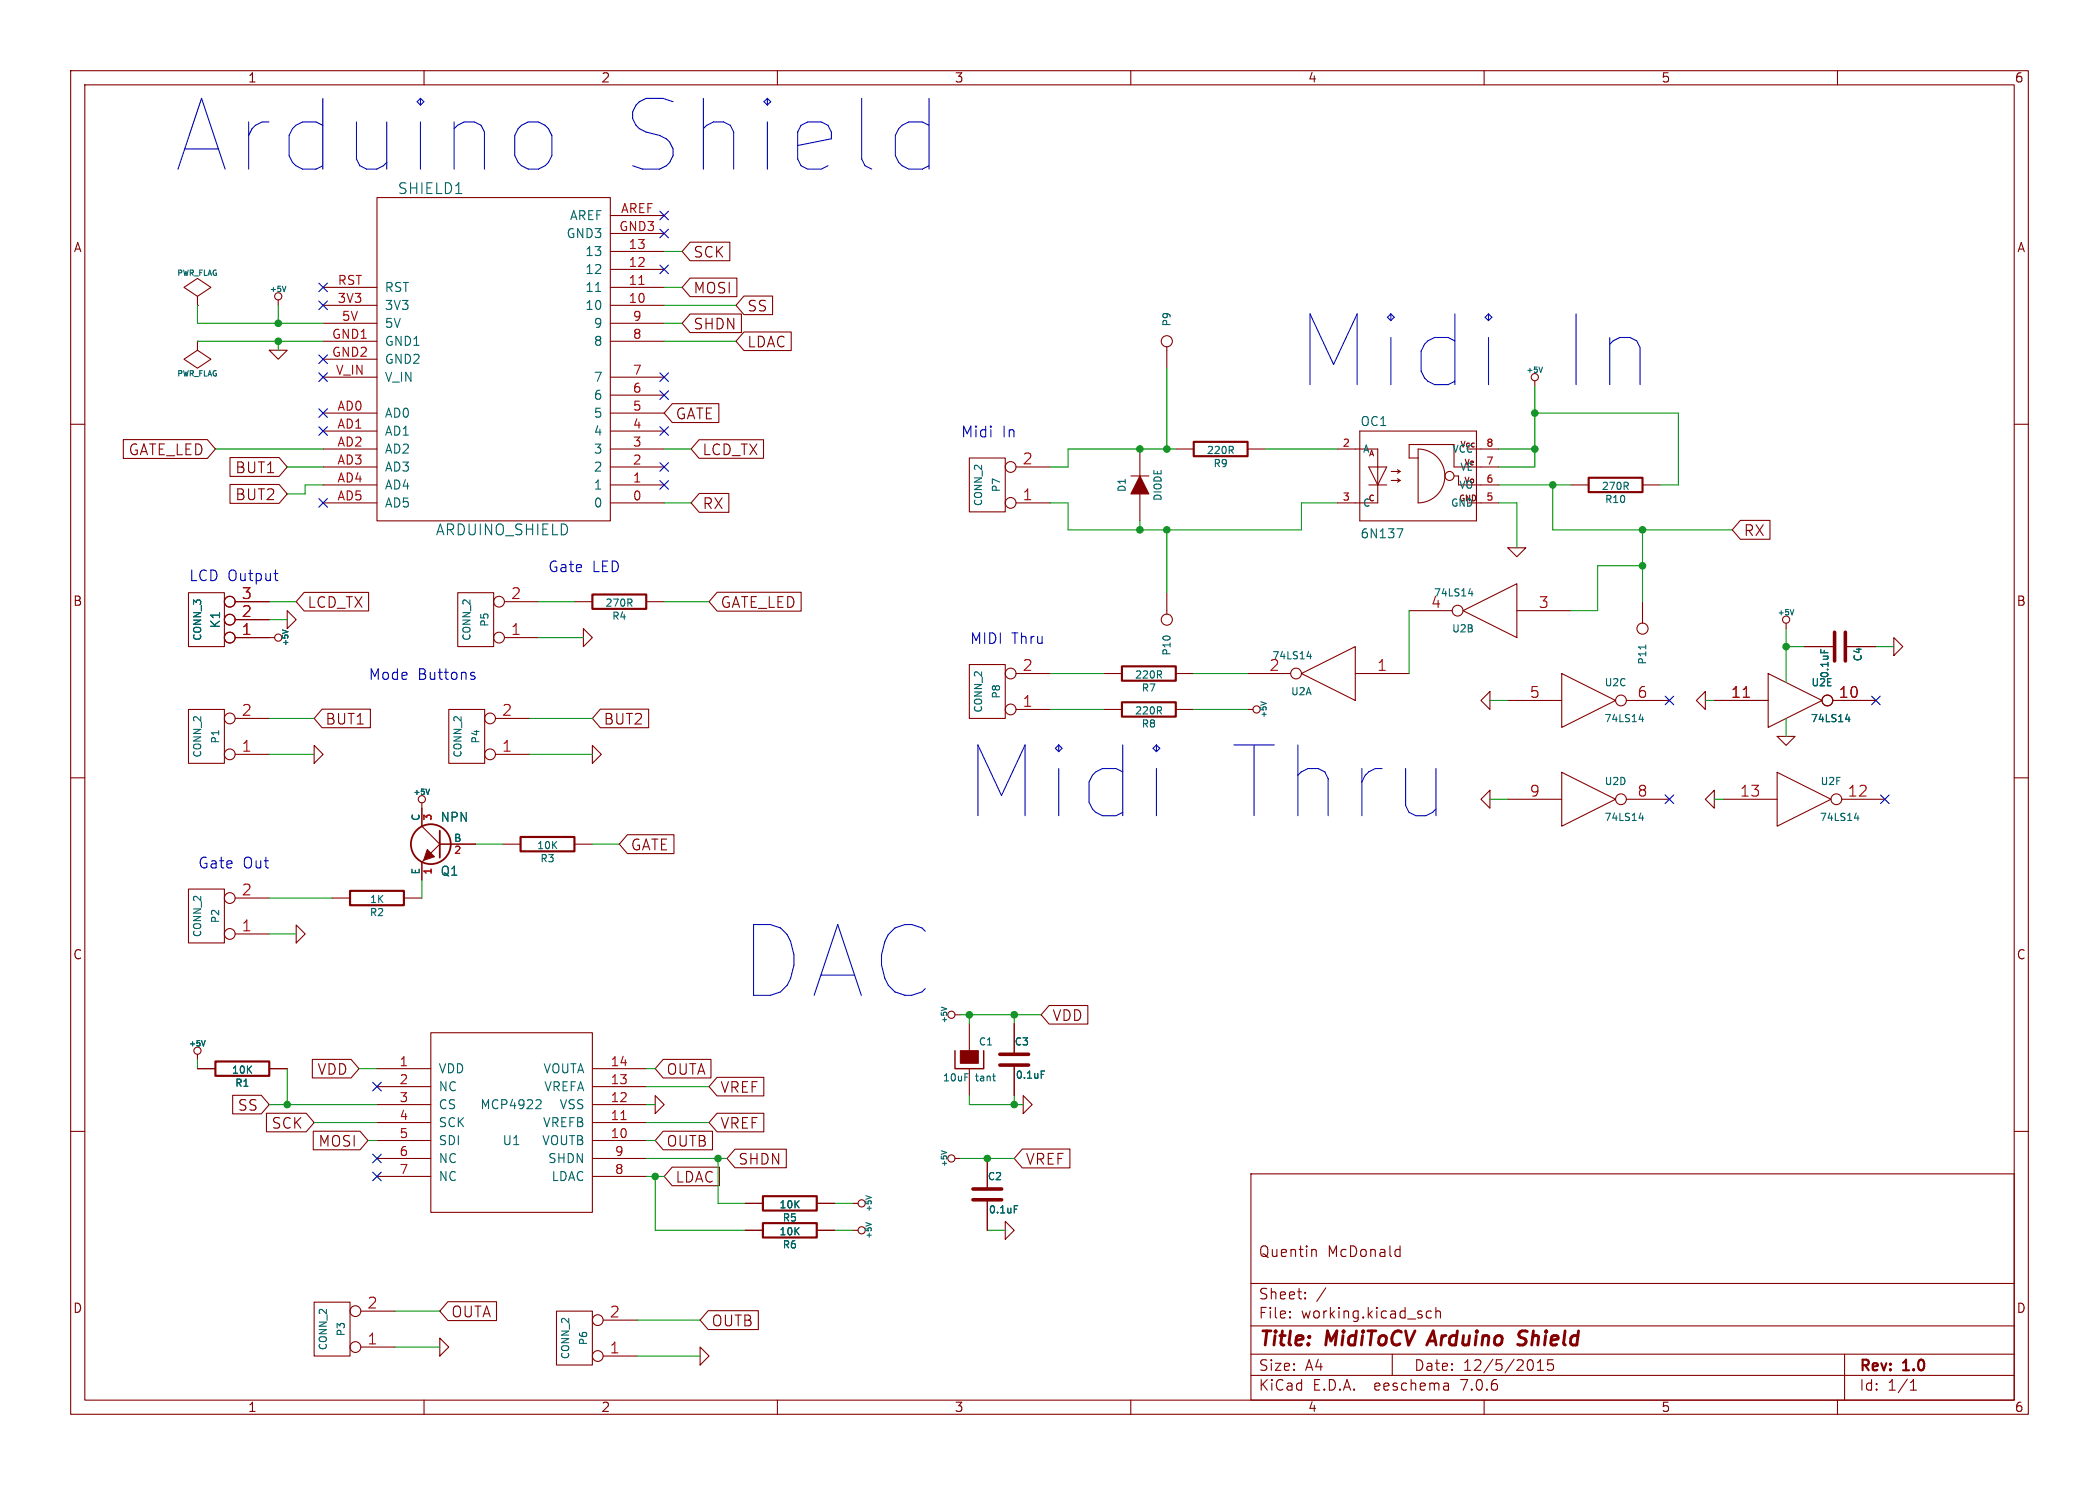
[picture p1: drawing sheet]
EESchema Schematic File Version 2
LIBS:power
LIBS:device
LIBS:transistors
LIBS:conn
LIBS:linear
LIBS:regul
LIBS:74xx
LIBS:cmos4000
LIBS:adc-dac
LIBS:memory
LIBS:xilinx
LIBS:special
LIBS:microcontrollers
LIBS:dsp
LIBS:microchip
LIBS:analog_switches
LIBS:motorola
LIBS:texas
LIBS:intel
LIBS:audio
LIBS:interface
LIBS:digital-audio
LIBS:philips
LIBS:display
LIBS:cypress
LIBS:siliconi
LIBS:opto
LIBS:atmel
LIBS:contrib
LIBS:valves
LIBS:DQM
LIBS:arduino_shieldsNCL
LIBS:optocoupler
LIBS:MidiToCVShield-cache
EELAYER 24 0
EELAYER END
$Descr A4 11693 8268
encoding utf-8
Sheet 1 1
Title "MidiToCV Arduino Shield"
Date "12/5/2015"
Rev "1.0"
Comp ""
Comment1 "Quentin McDonald"
Comment2 ""
Comment3 ""
Comment4 ""
$EndDescr
$Comp
L ARDUINO_SHIELD SHIELD1
U 1 1
P 2750 2000
F 0 "SHIELD1" H 2400 2950 60  0000 C CNN
F 1 "ARDUINO_SHIELD" H 2800 1050 60  0000 C CNN
F 2 "" H 2750 2000 60  0000 C CNN
F 3 "" H 2750 2000 60  0000 C CNN
	1    2750 2000
	1    0    0    -1  
$EndComp
$Comp
L +5V #PWR01
U 1 1
P 1550 1700
F 0 "#PWR01" H 1550 1790 20  0001 C CNN
F 1 "+5V" H 1550 1790 30  0000 C CNN
F 2 "" H 1550 1700 60  0000 C CNN
F 3 "" H 1550 1700 60  0000 C CNN
	1    1550 1700
	1    0    0    -1  
$EndComp
$Comp
L GND #PWR02
U 1 1
P 1550 1950
F 0 "#PWR02" H 1550 1950 30  0001 C CNN
F 1 "GND" H 1550 1880 30  0001 C CNN
F 2 "" H 1550 1950 60  0000 C CNN
F 3 "" H 1550 1950 60  0000 C CNN
	1    1550 1950
	1    0    0    -1  
$EndComp
$Comp
L PWR_FLAG #FLG03
U 1 1
P 1100 1700
F 0 "#FLG03" H 1100 1795 30  0001 C CNN
F 1 "PWR_FLAG" H 1100 1880 30  0000 C CNN
F 2 "" H 1100 1700 60  0000 C CNN
F 3 "" H 1100 1700 60  0000 C CNN
	1    1100 1700
	1    0    0    -1  
$EndComp
NoConn ~ 1800 1600
NoConn ~ 1800 1700
NoConn ~ 1800 2000
NoConn ~ 1800 2100
NoConn ~ 15050 3250
NoConn ~ 2100 6550
NoConn ~ 2100 6050
NoConn ~ 2100 6450
NoConn ~ 3700 1200
NoConn ~ 3700 1300
$Comp
L 6N137 OC1
U 1 1
P 7950 2700
F 0 "OC1" H 7575 3025 50  0000 L BNN
F 1 "6N137" H 7575 2400 50  0000 L BNN
F 2 "optocoupler-DIL08" H 7950 2850 50  0001 C CNN
F 3 "" H 7950 2700 60  0000 C CNN
	1    7950 2700
	1    0    0    -1  
$EndComp
$Comp
L R R9
U 1 1
P 6800 2500
F 0 "R9" V 6880 2500 40  0000 C CNN
F 1 "220R" V 6807 2501 40  0000 C CNN
F 2 "" V 6730 2500 30  0000 C CNN
F 3 "" H 6800 2500 30  0000 C CNN
	1    6800 2500
	0    1    1    0   
$EndComp
$Comp
L DIODE D1
U 1 1
P 6350 2700
F 0 "D1" H 6350 2800 40  0000 C CNN
F 1 "DIODE" H 6350 2600 40  0000 C CNN
F 2 "" H 6350 2700 60  0000 C CNN
F 3 "" H 6350 2700 60  0000 C CNN
	1    6350 2700
	0    -1   -1   0   
$EndComp
$Comp
L CONN_2 P7
U 1 1
P 5500 2700
F 0 "P7" V 5450 2700 40  0000 C CNN
F 1 "CONN_2" V 5550 2700 40  0000 C CNN
F 2 "" H 5500 2700 60  0000 C CNN
F 3 "" H 5500 2700 60  0000 C CNN
	1    5500 2700
	-1   0    0    1   
$EndComp
$Comp
L CONN_1 P9
U 1 1
P 6500 1900
F 0 "P9" H 6580 1900 40  0000 L CNN
F 1 "CONN_1" H 6500 1955 30  0001 C CNN
F 2 "" H 6500 1900 60  0000 C CNN
F 3 "" H 6500 1900 60  0000 C CNN
	1    6500 1900
	0    -1   -1   0   
$EndComp
$Comp
L CONN_1 P10
U 1 1
P 6500 3450
F 0 "P10" H 6580 3450 40  0000 L CNN
F 1 "CONN_1" H 6500 3505 30  0001 C CNN
F 2 "" H 6500 3450 60  0000 C CNN
F 3 "" H 6500 3450 60  0000 C CNN
	1    6500 3450
	0    1    1    0   
$EndComp
$Comp
L GND #PWR04
U 1 1
P 8450 3050
F 0 "#PWR04" H 8450 3050 30  0001 C CNN
F 1 "GND" H 8450 2980 30  0001 C CNN
F 2 "" H 8450 3050 60  0000 C CNN
F 3 "" H 8450 3050 60  0000 C CNN
	1    8450 3050
	1    0    0    -1  
$EndComp
$Comp
L +5V #PWR05
U 1 1
P 8550 2150
F 0 "#PWR05" H 8550 2240 20  0001 C CNN
F 1 "+5V" H 8550 2240 30  0000 C CNN
F 2 "" H 8550 2150 60  0000 C CNN
F 3 "" H 8550 2150 60  0000 C CNN
	1    8550 2150
	1    0    0    -1  
$EndComp
$Comp
L R R10
U 1 1
P 9000 2700
F 0 "R10" V 9080 2700 40  0000 C CNN
F 1 "270R" V 9007 2701 40  0000 C CNN
F 2 "" V 8930 2700 30  0000 C CNN
F 3 "" H 9000 2700 30  0000 C CNN
	1    9000 2700
	0    1    1    0   
$EndComp
Text GLabel 9650 2950 2    60   Input ~ 0
RX
$Comp
L CONN_1 P11
U 1 1
P 9150 3500
F 0 "P11" H 9230 3500 40  0000 L CNN
F 1 "CONN_1" H 9150 3555 30  0001 C CNN
F 2 "" H 9150 3500 60  0000 C CNN
F 3 "" H 9150 3500 60  0000 C CNN
	1    9150 3500
	0    1    1    0   
$EndComp
Text GLabel 3850 2800 2    60   Input ~ 0
RX
Text Notes 7200 2200 0    394  ~ 0
Midi In
$Comp
L 74LS14 U2
U 2 1
P 8300 3400
F 0 "U2" H 8450 3500 40  0000 C CNN
F 1 "74LS14" H 8500 3300 40  0000 C CNN
F 2 "" H 8300 3400 60  0000 C CNN
F 3 "" H 8300 3400 60  0000 C CNN
	2    8300 3400
	-1   0    0    1   
$EndComp
$Comp
L 74LS14 U2
U 1 1
P 7400 3750
F 0 "U2" H 7550 3850 40  0000 C CNN
F 1 "74LS14" H 7600 3650 40  0000 C CNN
F 2 "" H 7400 3750 60  0000 C CNN
F 3 "" H 7400 3750 60  0000 C CNN
	1    7400 3750
	-1   0    0    1   
$EndComp
$Comp
L 74LS14 U2
U 3 1
P 8850 3900
F 0 "U2" H 9000 4000 40  0000 C CNN
F 1 "74LS14" H 9050 3800 40  0000 C CNN
F 2 "" H 8850 3900 60  0000 C CNN
F 3 "" H 8850 3900 60  0000 C CNN
	3    8850 3900
	1    0    0    -1  
$EndComp
$Comp
L 74LS14 U2
U 4 1
P 8850 4450
F 0 "U2" H 9000 4550 40  0000 C CNN
F 1 "74LS14" H 9050 4350 40  0000 C CNN
F 2 "" H 8850 4450 60  0000 C CNN
F 3 "" H 8850 4450 60  0000 C CNN
	4    8850 4450
	1    0    0    -1  
$EndComp
$Comp
L 74LS14 U2
U 5 1
P 10000 3900
F 0 "U2" H 10150 4000 40  0000 C CNN
F 1 "74LS14" H 10200 3800 40  0000 C CNN
F 2 "" H 10000 3900 60  0000 C CNN
F 3 "" H 10000 3900 60  0000 C CNN
	5    10000 3900
	1    0    0    -1  
$EndComp
$Comp
L 74LS14 U2
U 6 1
P 10050 4450
F 0 "U2" H 10200 4550 40  0000 C CNN
F 1 "74LS14" H 10250 4350 40  0000 C CNN
F 2 "" H 10050 4450 60  0000 C CNN
F 3 "" H 10050 4450 60  0000 C CNN
	6    10050 4450
	1    0    0    -1  
$EndComp
Text Notes 5350 2450 0    60   ~ 0
Midi In
$Comp
L CONN_2 P8
U 1 1
P 5500 3850
F 0 "P8" V 5450 3850 40  0000 C CNN
F 1 "CONN_2" V 5550 3850 40  0000 C CNN
F 2 "" H 5500 3850 60  0000 C CNN
F 3 "" H 5500 3850 60  0000 C CNN
	1    5500 3850
	-1   0    0    1   
$EndComp
$Comp
L R R7
U 1 1
P 6400 3750
F 0 "R7" V 6480 3750 40  0000 C CNN
F 1 "220R" V 6407 3751 40  0000 C CNN
F 2 "" V 6330 3750 30  0000 C CNN
F 3 "" H 6400 3750 30  0000 C CNN
	1    6400 3750
	0    1    1    0   
$EndComp
$Comp
L R R8
U 1 1
P 6400 3950
F 0 "R8" V 6480 3950 40  0000 C CNN
F 1 "220R" V 6407 3951 40  0000 C CNN
F 2 "" V 6330 3950 30  0000 C CNN
F 3 "" H 6400 3950 30  0000 C CNN
	1    6400 3950
	0    1    1    0   
$EndComp
$Comp
L +5V #PWR06
U 1 1
P 6950 3950
F 0 "#PWR06" H 6950 4040 20  0001 C CNN
F 1 "+5V" H 6950 4040 30  0000 C CNN
F 2 "" H 6950 3950 60  0000 C CNN
F 3 "" H 6950 3950 60  0000 C CNN
	1    6950 3950
	0    1    1    0   
$EndComp
$Comp
L GND #PWR07
U 1 1
P 8300 3900
F 0 "#PWR07" H 8300 3900 30  0001 C CNN
F 1 "GND" H 8300 3830 30  0001 C CNN
F 2 "" H 8300 3900 60  0000 C CNN
F 3 "" H 8300 3900 60  0000 C CNN
	1    8300 3900
	0    1    1    0   
$EndComp
$Comp
L GND #PWR08
U 1 1
P 8300 4450
F 0 "#PWR08" H 8300 4450 30  0001 C CNN
F 1 "GND" H 8300 4380 30  0001 C CNN
F 2 "" H 8300 4450 60  0000 C CNN
F 3 "" H 8300 4450 60  0000 C CNN
	1    8300 4450
	0    1    1    0   
$EndComp
$Comp
L GND #PWR09
U 1 1
P 9500 3900
F 0 "#PWR09" H 9500 3900 30  0001 C CNN
F 1 "GND" H 9500 3830 30  0001 C CNN
F 2 "" H 9500 3900 60  0000 C CNN
F 3 "" H 9500 3900 60  0000 C CNN
	1    9500 3900
	0    1    1    0   
$EndComp
$Comp
L GND #PWR010
U 1 1
P 9550 4450
F 0 "#PWR010" H 9550 4450 30  0001 C CNN
F 1 "GND" H 9550 4380 30  0001 C CNN
F 2 "" H 9550 4450 60  0000 C CNN
F 3 "" H 9550 4450 60  0000 C CNN
	1    9550 4450
	0    1    1    0   
$EndComp
NoConn ~ 9300 3900
NoConn ~ 9300 4450
NoConn ~ 10500 4450
NoConn ~ 10450 3900
Text Notes 5350 4600 0    394  ~ 0
Midi Thru
Text Notes 5400 3600 0    59   ~ 0
MIDI Thru
NoConn ~ 3700 2700
Text GLabel 3850 2500 2    59   Input ~ 0
LCD_TX
NoConn ~ 3700 2600
$Comp
L CONN_3 K1
U 1 1
P 1150 3450
F 0 "K1" V 1100 3450 50  0000 C CNN
F 1 "CONN_3" V 1200 3450 40  0000 C CNN
F 2 "" H 1150 3450 60  0000 C CNN
F 3 "" H 1150 3450 60  0000 C CNN
	1    1150 3450
	-1   0    0    1   
$EndComp
$Comp
L +5V #PWR011
U 1 1
P 1500 3550
F 0 "#PWR011" H 1500 3640 20  0001 C CNN
F 1 "+5V" H 1500 3640 30  0000 C CNN
F 2 "" H 1500 3550 60  0000 C CNN
F 3 "" H 1500 3550 60  0000 C CNN
	1    1500 3550
	0    1    1    0   
$EndComp
$Comp
L GND #PWR012
U 1 1
P 1600 3450
F 0 "#PWR012" H 1600 3450 30  0001 C CNN
F 1 "GND" H 1600 3380 30  0001 C CNN
F 2 "" H 1600 3450 60  0000 C CNN
F 3 "" H 1600 3450 60  0000 C CNN
	1    1600 3450
	0    -1   -1   0   
$EndComp
Text GLabel 1650 3350 2    59   Input ~ 0
LCD_TX
Text Notes 1050 3250 0    59   ~ 0
LCD Output\n
NoConn ~ 3700 2400
Text GLabel 3700 2300 2    60   Input ~ 0
GATE
Text GLabel 1200 2500 0    60   Input ~ 0
GATE_LED
Text GLabel 1600 2600 0    60   Input ~ 0
BUT1
Text GLabel 1600 2750 0    60   Input ~ 0
BUT2
NoConn ~ 1800 2300
NoConn ~ 1800 2400
NoConn ~ 1800 2800
$Comp
L R R4
U 1 1
P 3450 3350
F 0 "R4" V 3530 3350 40  0000 C CNN
F 1 "270R" V 3457 3351 40  0000 C CNN
F 2 "" V 3380 3350 30  0000 C CNN
F 3 "" H 3450 3350 30  0000 C CNN
	1    3450 3350
	0    1    1    0   
$EndComp
Text GLabel 3950 3350 2    60   Input ~ 0
GATE_LED
$Comp
L GND #PWR013
U 1 1
P 3250 3550
F 0 "#PWR013" H 3250 3550 30  0001 C CNN
F 1 "GND" H 3250 3480 30  0001 C CNN
F 2 "" H 3250 3550 60  0000 C CNN
F 3 "" H 3250 3550 60  0000 C CNN
	1    3250 3550
	0    -1   -1   0   
$EndComp
Text Notes 3050 3200 0    59   ~ 0
Gate LED
$Comp
L CONN_2 P1
U 1 1
P 1150 4100
F 0 "P1" V 1100 4100 40  0000 C CNN
F 1 "CONN_2" V 1200 4100 40  0000 C CNN
F 2 "" H 1150 4100 60  0000 C CNN
F 3 "" H 1150 4100 60  0000 C CNN
	1    1150 4100
	-1   0    0    1   
$EndComp
$Comp
L GND #PWR014
U 1 1
P 1750 4200
F 0 "#PWR014" H 1750 4200 30  0001 C CNN
F 1 "GND" H 1750 4130 30  0001 C CNN
F 2 "" H 1750 4200 60  0000 C CNN
F 3 "" H 1750 4200 60  0000 C CNN
	1    1750 4200
	0    -1   -1   0   
$EndComp
Text GLabel 1750 4000 2    59   Input ~ 0
BUT1
$Comp
L CONN_2 P4
U 1 1
P 2600 4100
F 0 "P4" V 2550 4100 40  0000 C CNN
F 1 "CONN_2" V 2650 4100 40  0000 C CNN
F 2 "" H 2600 4100 60  0000 C CNN
F 3 "" H 2600 4100 60  0000 C CNN
	1    2600 4100
	-1   0    0    1   
$EndComp
Text GLabel 3300 4000 2    59   Input ~ 0
BUT2
$Comp
L GND #PWR015
U 1 1
P 3300 4200
F 0 "#PWR015" H 3300 4200 30  0001 C CNN
F 1 "GND" H 3300 4130 30  0001 C CNN
F 2 "" H 3300 4200 60  0000 C CNN
F 3 "" H 3300 4200 60  0000 C CNN
	1    3300 4200
	0    -1   -1   0   
$EndComp
Text Notes 2050 3800 0    59   ~ 0
Mode Buttons
Text GLabel 4100 1900 2    59   Input ~ 0
LDAC
Text GLabel 3800 1800 2    59   Input ~ 0
SHDN
Text GLabel 4100 1700 2    59   Input ~ 0
SS
Text GLabel 3800 1600 2    59   Input ~ 0
MOSI
NoConn ~ 3700 1500
Text GLabel 3800 1400 2    59   Input ~ 0
SCK
Text GLabel 1500 6150 0    59   Input ~ 0
SS
Text GLabel 1750 6250 0    59   Input ~ 0
SCK
Text GLabel 2050 6350 0    59   Input ~ 0
MOSI
Text GLabel 3700 6550 2    59   Input ~ 0
LDAC
Text GLabel 4050 6450 2    59   Input ~ 0
SHDN
Text GLabel 3650 6350 2    59   Input ~ 0
OUTB
$Comp
L MCP4922 U1
U 1 1
P 2850 6250
F 0 "U1" H 2850 6150 50  0000 C CNN
F 1 "MCP4922" H 2850 6350 50  0000 C CNN
F 2 "MODULE" H 2850 6250 50  0001 C CNN
F 3 "DOCUMENTATION" H 2850 6250 50  0001 C CNN
	1    2850 6250
	1    0    0    -1  
$EndComp
Text GLabel 3650 5950 2    59   Input ~ 0
OUTA
$Comp
L GND #PWR016
U 1 1
P 3650 6150
F 0 "#PWR016" H 3650 6150 30  0001 C CNN
F 1 "GND" H 3650 6080 30  0001 C CNN
F 2 "" H 3650 6150 60  0000 C CNN
F 3 "" H 3650 6150 60  0000 C CNN
	1    3650 6150
	0    -1   -1   0   
$EndComp
$Comp
L GND #PWR017
U 1 1
P 5700 6150
F 0 "#PWR017" H 5700 6150 30  0001 C CNN
F 1 "GND" H 5700 6080 30  0001 C CNN
F 2 "" H 5700 6150 60  0000 C CNN
F 3 "" H 5700 6150 60  0000 C CNN
	1    5700 6150
	0    -1   -1   0   
$EndComp
$Comp
L +5V #PWR018
U 1 1
P 5350 5650
F 0 "#PWR018" H 5350 5740 20  0001 C CNN
F 1 "+5V" H 5350 5740 30  0000 C CNN
F 2 "" H 5350 5650 60  0000 C CNN
F 3 "" H 5350 5650 60  0000 C CNN
	1    5350 5650
	0    -1   -1   0   
$EndComp
$Comp
L CP C1
U 1 1
P 5400 5900
F 0 "C1" H 5450 6000 40  0000 L CNN
F 1 "10uF tant" H 5250 5800 40  0000 L CNN
F 2 "" H 5500 5750 30  0000 C CNN
F 3 "" H 5400 5900 300 0000 C CNN
	1    5400 5900
	1    0    0    -1  
$EndComp
$Comp
L C C3
U 1 1
P 5650 5900
F 0 "C3" H 5650 6000 40  0000 L CNN
F 1 "0.1uF" H 5656 5815 40  0000 L CNN
F 2 "" H 5688 5750 30  0000 C CNN
F 3 "" H 5650 5900 60  0000 C CNN
	1    5650 5900
	1    0    0    -1  
$EndComp
Text GLabel 5800 5650 2    59   Input ~ 0
VDD
Text GLabel 3950 6050 2    59   Input ~ 0
VREF
Text GLabel 3950 6250 2    59   Input ~ 0
VREF
$Comp
L C C2
U 1 1
P 5500 6650
F 0 "C2" H 5500 6750 40  0000 L CNN
F 1 "0.1uF" H 5506 6565 40  0000 L CNN
F 2 "" H 5538 6500 30  0000 C CNN
F 3 "" H 5500 6650 60  0000 C CNN
	1    5500 6650
	1    0    0    -1  
$EndComp
$Comp
L GND #PWR019
U 1 1
P 5600 6850
F 0 "#PWR019" H 5600 6850 30  0001 C CNN
F 1 "GND" H 5600 6780 30  0001 C CNN
F 2 "" H 5600 6850 60  0000 C CNN
F 3 "" H 5600 6850 60  0000 C CNN
	1    5600 6850
	0    -1   -1   0   
$EndComp
$Comp
L +5V #PWR020
U 1 1
P 5350 6450
F 0 "#PWR020" H 5350 6540 20  0001 C CNN
F 1 "+5V" H 5350 6540 30  0000 C CNN
F 2 "" H 5350 6450 60  0000 C CNN
F 3 "" H 5350 6450 60  0000 C CNN
	1    5350 6450
	0    -1   -1   0   
$EndComp
Text GLabel 5650 6450 2    60   Input ~ 0
VREF
$Comp
L R R5
U 1 1
P 4400 6700
F 0 "R5" V 4480 6700 40  0000 C CNN
F 1 "10K" V 4407 6701 40  0000 C CNN
F 2 "" V 4330 6700 30  0000 C CNN
F 3 "" H 4400 6700 30  0000 C CNN
	1    4400 6700
	0    1    1    0   
$EndComp
$Comp
L R R6
U 1 1
P 4400 6850
F 0 "R6" V 4480 6850 40  0000 C CNN
F 1 "10K" V 4407 6851 40  0000 C CNN
F 2 "" V 4330 6850 30  0000 C CNN
F 3 "" H 4400 6850 30  0000 C CNN
	1    4400 6850
	0    1    1    0   
$EndComp
$Comp
L +5V #PWR021
U 1 1
P 4750 6700
F 0 "#PWR021" H 4750 6790 20  0001 C CNN
F 1 "+5V" H 4750 6790 30  0000 C CNN
F 2 "" H 4750 6700 60  0000 C CNN
F 3 "" H 4750 6700 60  0000 C CNN
	1    4750 6700
	0    1    1    0   
$EndComp
$Comp
L +5V #PWR022
U 1 1
P 4750 6850
F 0 "#PWR022" H 4750 6940 20  0001 C CNN
F 1 "+5V" H 4750 6940 30  0000 C CNN
F 2 "" H 4750 6850 60  0000 C CNN
F 3 "" H 4750 6850 60  0000 C CNN
	1    4750 6850
	0    1    1    0   
$EndComp
Text Notes 4100 5600 0    394  ~ 0
DAC
Text Notes 950  1000 0    394  ~ 0
Arduino Shield
$Comp
L CONN_2 P2
U 1 1
P 1150 5100
F 0 "P2" V 1100 5100 40  0000 C CNN
F 1 "CONN_2" V 1200 5100 40  0000 C CNN
F 2 "" H 1150 5100 60  0000 C CNN
F 3 "" H 1150 5100 60  0000 C CNN
	1    1150 5100
	-1   0    0    1   
$EndComp
$Comp
L CONN_2 P3
U 1 1
P 1850 7400
F 0 "P3" V 1800 7400 40  0000 C CNN
F 1 "CONN_2" V 1900 7400 40  0000 C CNN
F 2 "" H 1850 7400 60  0000 C CNN
F 3 "" H 1850 7400 60  0000 C CNN
	1    1850 7400
	-1   0    0    1   
$EndComp
Text GLabel 2450 7300 2    60   Input ~ 0
OUTA
$Comp
L GND #PWR023
U 1 1
P 2450 7500
F 0 "#PWR023" H 2450 7500 30  0001 C CNN
F 1 "GND" H 2450 7430 30  0001 C CNN
F 2 "" H 2450 7500 60  0000 C CNN
F 3 "" H 2450 7500 60  0000 C CNN
	1    2450 7500
	0    -1   -1   0   
$EndComp
$Comp
L CONN_2 P6
U 1 1
P 3200 7450
F 0 "P6" V 3150 7450 40  0000 C CNN
F 1 "CONN_2" V 3250 7450 40  0000 C CNN
F 2 "" H 3200 7450 60  0000 C CNN
F 3 "" H 3200 7450 60  0000 C CNN
	1    3200 7450
	-1   0    0    1   
$EndComp
Text GLabel 3900 7350 2    60   Input ~ 0
OUTB
$Comp
L GND #PWR024
U 1 1
P 3900 7550
F 0 "#PWR024" H 3900 7550 30  0001 C CNN
F 1 "GND" H 3900 7480 30  0001 C CNN
F 2 "" H 3900 7550 60  0000 C CNN
F 3 "" H 3900 7550 60  0000 C CNN
	1    3900 7550
	0    -1   -1   0   
$EndComp
Text GLabel 2000 5950 0    59   Input ~ 0
VDD
$Comp
L R R1
U 1 1
P 1350 5950
F 0 "R1" V 1430 5950 40  0000 C CNN
F 1 "10K" V 1357 5951 40  0000 C CNN
F 2 "" V 1280 5950 30  0000 C CNN
F 3 "" H 1350 5950 30  0000 C CNN
	1    1350 5950
	0    1    1    0   
$EndComp
$Comp
L +5V #PWR025
U 1 1
P 1100 5900
F 0 "#PWR025" H 1100 5990 20  0001 C CNN
F 1 "+5V" H 1100 5990 30  0000 C CNN
F 2 "" H 1100 5900 60  0000 C CNN
F 3 "" H 1100 5900 60  0000 C CNN
	1    1100 5900
	1    0    0    -1  
$EndComp
Text Notes 1100 4850 0    60   ~ 0
Gate Out
NoConn ~ 3700 2100
NoConn ~ 3700 2200
$Comp
L R R2
U 1 1
P 2100 5000
F 0 "R2" V 2180 5000 40  0000 C CNN
F 1 "1K" V 2107 5001 40  0000 C CNN
F 2 "" V 2030 5000 30  0000 C CNN
F 3 "" H 2100 5000 30  0000 C CNN
	1    2100 5000
	0    1    1    0   
$EndComp
$Comp
L R R3
U 1 1
P 3050 4700
F 0 "R3" V 3130 4700 40  0000 C CNN
F 1 "10K" V 3057 4701 40  0000 C CNN
F 2 "" V 2980 4700 30  0000 C CNN
F 3 "" H 3050 4700 30  0000 C CNN
	1    3050 4700
	0    1    1    0   
$EndComp
$Comp
L +5V #PWR026
U 1 1
P 2350 4500
F 0 "#PWR026" H 2350 4590 20  0001 C CNN
F 1 "+5V" H 2350 4590 30  0000 C CNN
F 2 "" H 2350 4500 60  0000 C CNN
F 3 "" H 2350 4500 60  0000 C CNN
	1    2350 4500
	1    0    0    -1  
$EndComp
Wire Wire Line
	7450 2500 7050 2500
Wire Wire Line
	7450 2800 7250 2800
Wire Wire Line
	7250 2950 7250 2800
Wire Wire Line
	5950 2950 7250 2950
Wire Wire Line
	6350 2950 6350 2900
Connection ~ 6350 2950
Wire Wire Line
	5950 2950 5950 2800
Wire Wire Line
	5950 2800 5850 2800
Wire Wire Line
	5850 2600 5950 2600
Wire Wire Line
	5950 2600 5950 2500
Wire Wire Line
	6500 2500 6500 2050
Connection ~ 6500 2500
Wire Wire Line
	6500 2950 6500 3300
Connection ~ 6500 2950
Wire Wire Line
	8350 2800 8450 2800
Wire Wire Line
	8450 2800 8450 3050
Wire Wire Line
	8550 2500 8350 2500
Wire Wire Line
	8550 2150 8550 2600
Wire Wire Line
	8550 2600 8350 2600
Connection ~ 8550 2500
Wire Wire Line
	8350 2700 8750 2700
Wire Wire Line
	9250 2700 9350 2700
Wire Wire Line
	9350 2700 9350 2300
Wire Wire Line
	9350 2300 8550 2300
Connection ~ 8550 2300
Wire Wire Line
	8650 2700 8650 2950
Wire Wire Line
	8650 2950 9650 2950
Connection ~ 8650 2700
Wire Wire Line
	9150 2950 9150 3350
Connection ~ 9150 2950
Wire Wire Line
	3700 2800 3850 2800
Wire Wire Line
	9150 3150 8900 3150
Wire Wire Line
	8900 3150 8900 3400
Wire Wire Line
	8900 3400 8750 3400
Connection ~ 9150 3150
Wire Wire Line
	7850 3400 7850 3750
Wire Wire Line
	6950 3750 6650 3750
Wire Wire Line
	6150 3750 5850 3750
Wire Wire Line
	5850 3950 6150 3950
Wire Wire Line
	6650 3950 6950 3950
Wire Wire Line
	8400 3900 8300 3900
Wire Wire Line
	8400 4450 8300 4450
Wire Wire Line
	9550 3900 9500 3900
Wire Wire Line
	9600 4450 9550 4450
Wire Wire Line
	3700 2500 3850 2500
Wire Wire Line
	1500 3350 1650 3350
Wire Wire Line
	1200 2500 1800 2500
Wire Wire Line
	1800 2600 1600 2600
Wire Wire Line
	1800 2700 1700 2700
Wire Wire Line
	1700 2700 1700 2750
Wire Wire Line
	1700 2750 1600 2750
Wire Wire Line
	3950 3350 3700 3350
Wire Wire Line
	3200 3350 3000 3350
Wire Wire Line
	3000 3550 3250 3550
Wire Wire Line
	1500 4000 1750 4000
Wire Wire Line
	1500 4200 1750 4200
Wire Wire Line
	2950 4000 3300 4000
Wire Wire Line
	2950 4200 3300 4200
Wire Wire Line
	3700 1900 4100 1900
Wire Wire Line
	3800 1800 3700 1800
Wire Wire Line
	3700 1700 4100 1700
Wire Wire Line
	3700 1600 3800 1600
Wire Wire Line
	3700 1400 3800 1400
Wire Wire Line
	2100 6250 1750 6250
Wire Wire Line
	2100 6350 2050 6350
Wire Wire Line
	3600 6550 3700 6550
Wire Wire Line
	3600 6450 4050 6450
Wire Wire Line
	3600 6350 3650 6350
Wire Wire Line
	3650 5950 3600 5950
Wire Wire Line
	3600 6150 3650 6150
Wire Wire Line
	5350 5650 5800 5650
Wire Wire Line
	5400 5700 5400 5650
Connection ~ 5400 5650
Wire Wire Line
	5400 6100 5400 6150
Connection ~ 5400 6150
Wire Wire Line
	5650 5700 5650 5650
Connection ~ 5650 5650
Wire Wire Line
	5400 6150 5700 6150
Wire Wire Line
	5650 6100 5650 6150
Connection ~ 5650 6150
Wire Wire Line
	3600 6050 3950 6050
Wire Wire Line
	3600 6250 3950 6250
Wire Wire Line
	5350 6450 5650 6450
Connection ~ 5500 6450
Wire Wire Line
	5500 6850 5600 6850
Wire Wire Line
	4000 6700 4000 6450
Connection ~ 4000 6450
Wire Wire Line
	4000 6700 4150 6700
Wire Wire Line
	3650 6550 3650 6850
Wire Wire Line
	3650 6850 4150 6850
Connection ~ 3650 6550
Wire Wire Line
	4650 6700 4750 6700
Wire Wire Line
	4650 6850 4750 6850
Wire Wire Line
	2200 7300 2450 7300
Wire Wire Line
	2200 7500 2450 7500
Wire Wire Line
	3550 7350 3900 7350
Wire Wire Line
	3550 7550 3900 7550
Wire Wire Line
	1100 5950 1100 5900
Wire Wire Line
	2000 5950 2100 5950
Wire Wire Line
	1500 6150 2100 6150
Wire Wire Line
	1600 6150 1600 5950
Connection ~ 1600 6150
Wire Wire Line
	1500 5000 1850 5000
Wire Wire Line
	2650 4700 2800 4700
Wire Wire Line
	3300 4700 3450 4700
Wire Wire Line
	2350 5000 2350 4900
Wire Wire Line
	1500 5200 1650 5200
$Comp
L GND #PWR027
U 1 1
P 1650 5200
F 0 "#PWR027" H 1650 5200 30  0001 C CNN
F 1 "GND" H 1650 5130 30  0001 C CNN
F 2 "" H 1650 5200 60  0000 C CNN
F 3 "" H 1650 5200 60  0000 C CNN
	1    1650 5200
	0    -1   -1   0   
$EndComp
Text GLabel 3450 4700 2    60   Input ~ 0
GATE
Wire Wire Line
	9950 3500 9950 3800
$Comp
L +5V #PWR028
U 1 1
P 9950 3500
F 0 "#PWR028" H 9950 3590 20  0001 C CNN
F 1 "+5V" H 9950 3590 30  0000 C CNN
F 2 "" H 9950 3500 60  0000 C CNN
F 3 "" H 9950 3500 60  0000 C CNN
	1    9950 3500
	1    0    0    -1  
$EndComp
Wire Wire Line
	9950 3600 10050 3600
Connection ~ 9950 3600
$Comp
L C C4
U 1 1
P 10250 3600
F 0 "C4" H 10250 3700 40  0000 L CNN
F 1 "0.1uF" H 10256 3515 40  0000 L CNN
F 2 "" H 10288 3450 30  0000 C CNN
F 3 "" H 10250 3600 60  0000 C CNN
	1    10250 3600
	0    1    1    0   
$EndComp
Wire Wire Line
	10450 3600 10550 3600
Wire Wire Line
	9950 4000 9950 4100
$Comp
L GND #PWR029
U 1 1
P 10550 3600
F 0 "#PWR029" H 10550 3600 30  0001 C CNN
F 1 "GND" H 10550 3530 30  0001 C CNN
F 2 "" H 10550 3600 60  0000 C CNN
F 3 "" H 10550 3600 60  0000 C CNN
	1    10550 3600
	0    -1   -1   0   
$EndComp
$Comp
L GND #PWR030
U 1 1
P 9950 4100
F 0 "#PWR030" H 9950 4100 30  0001 C CNN
F 1 "GND" H 9950 4030 30  0001 C CNN
F 2 "" H 9950 4100 60  0000 C CNN
F 3 "" H 9950 4100 60  0000 C CNN
	1    9950 4100
	1    0    0    -1  
$EndComp
Wire Wire Line
	5950 2500 6550 2500
Connection ~ 6350 2500
Wire Wire Line
	1500 3450 1600 3450
Wire Wire Line
	1100 1900 1800 1900
Wire Wire Line
	1550 1950 1550 1900
Connection ~ 1550 1900
Wire Wire Line
	1100 1800 1800 1800
Wire Wire Line
	1100 1800 1100 1700
Wire Wire Line
	1550 1800 1550 1700
Connection ~ 1550 1800
$Comp
L CONN_2 P5
U 1 1
P 2650 3450
F 0 "P5" V 2600 3450 40  0000 C CNN
F 1 "CONN_2" V 2700 3450 40  0000 C CNN
F 2 "" H 2650 3450 60  0000 C CNN
F 3 "" H 2650 3450 60  0000 C CNN
	1    2650 3450
	-1   0    0    1   
$EndComp
$Comp
L PWR_FLAG #FLG031
U 1 1
P 1100 1900
F 0 "#FLG031" H 1100 1995 30  0001 C CNN
F 1 "PWR_FLAG" H 1100 2080 30  0000 C CNN
F 2 "" H 1100 1900 60  0000 C CNN
F 3 "" H 1100 1900 60  0000 C CNN
	1    1100 1900
	-1   0    0    1   
$EndComp
$Comp
L NPN Q1
U 1 1
P 2450 4700
F 0 "Q1" H 2450 4550 50  0000 R CNN
F 1 "NPN" H 2450 4850 50  0000 R CNN
F 2 "" H 2450 4700 60  0000 C CNN
F 3 "" H 2450 4700 60  0000 C CNN
	1    2450 4700
	-1   0    0    -1  
$EndComp
$EndSCHEMATC
